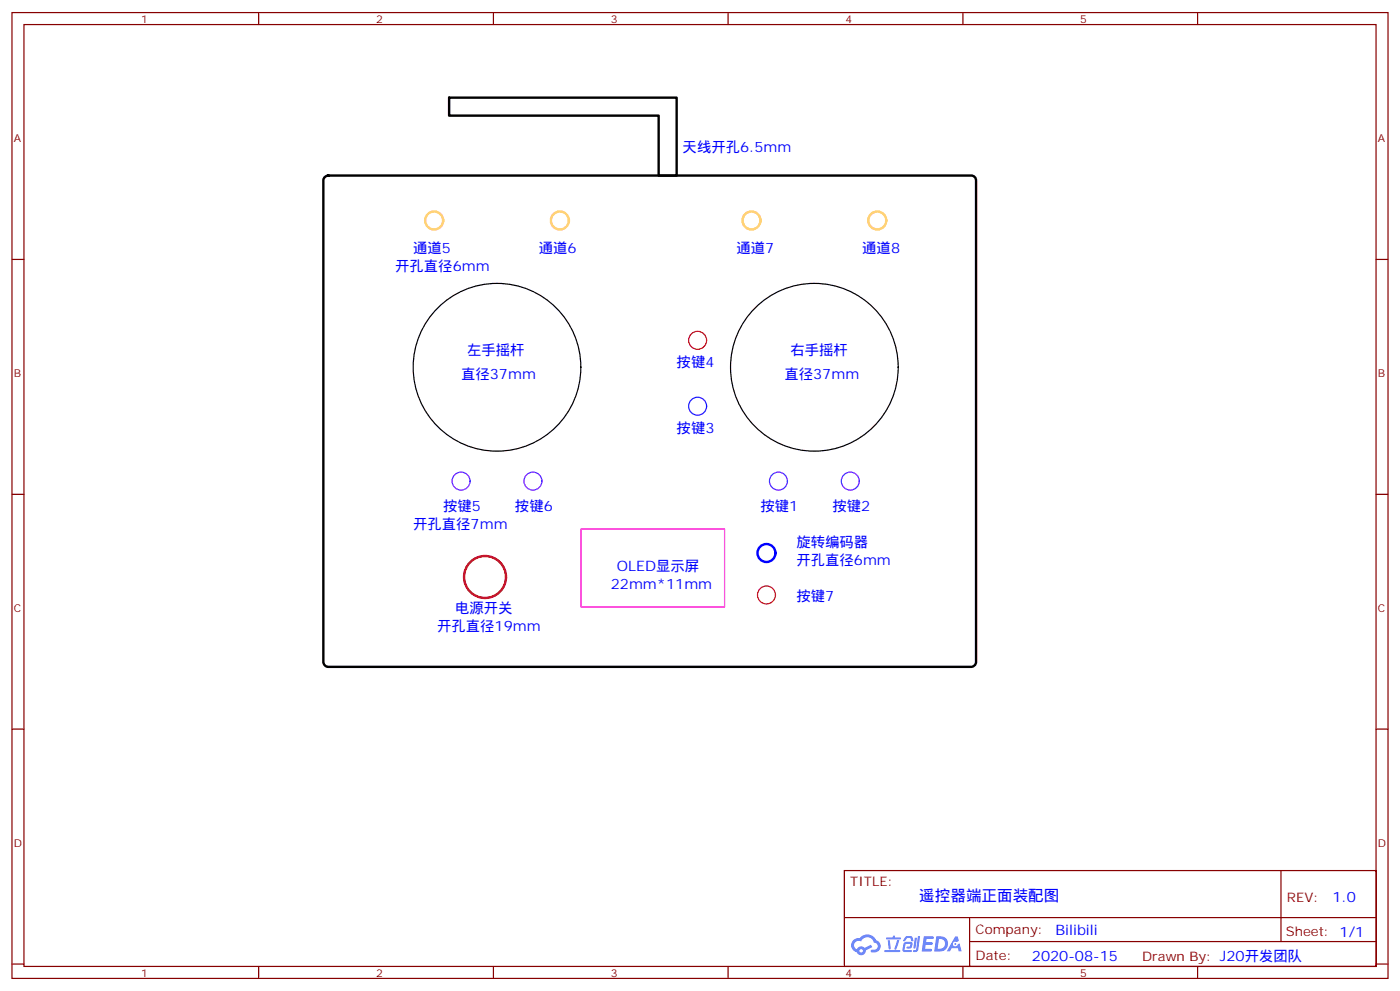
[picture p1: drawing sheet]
<svg xmlns="http://www.w3.org/2000/svg" width="412mm" height="292mm" viewBox="0 0 412 292" stroke-linecap="round" stroke-linejoin="round" font-family="sans-serif">
<g fill="none" stroke="#870000" stroke-width=".35">
<path d="M3.5 3.7h405.4v284.3h-405.4zM7.1 7.2h398.2v277.3h-398.2zM76.2 3.7v3.5M145.3 3.7v3.5M214.5 3.7v3.5M283.6 3.7v3.5M352.8 3.7v3.5M3.5 76.4h3.6M405.3 76.4h3.6M3.5 145.5h3.6M405.3 145.5h3.6M3.5 214.7h3.6"/>
<path d="M405.3 214.7h3.6M248.7 256.3h156.6v28.2h-156.6zM377.3 256.3v20.9M248.7 270.1h156.5M285.6 277.2h119.6M285.6 270.1v14.2M3.5 283.8h3.6M76.2 284.5v3.5M145.3 284.5v3.5M214.5 284.5v3.5M283.6 284.5v3.5M352.8 284.5v3.5"/>
<path d="M405.3 283.8h3.6"/>
</g>
<g fill="#5487ff">
<path d="M272.1 275.6h2.6l.3 .2-.1 .6h-2l-.1 1h1.6l.4 .4-.4 .3h-1.7l-.2 1.2 1.8 .1 .3 .3-.2 .4h-2.9z"/>
<path d="M281.4 275.7h.7l.4 1.3-.7 .3a.74 .74 0 0 0-1.1 .3 .74 .74 0 0 0 .5 1.1 .74 .74 0 0 0 .9-.7l.5-.3 .7 2.4h-.9l-.2-1h-1.9l-.5 1h-.9z"/>
<path d="M269.5 276.1h.6l-.4 2.9a.31 .31 0 0 1-.3 .3 .31 .31 0 0 1-.3-.3z"/>
<path d="M270.4 275.6h.6l-.5 4a.89 .89 0 0 1-.7 .7 .89 .89 0 0 1-.9-.3l1-.5z"/>
<path d="M266.8 275.8l.6-.2 1.2 .1 .5 1.3-.6 .1-.4-.9-1 .1a.95 .95 0 0 1-1 .8l-.1-.2z"/>
<path d="M266.4 277.5l1.8-.2a1.04 1.04 0 0 1 .6 1.1 1.04 1.04 0 0 1-.8 .9h-.7a.29 .29 0 0 1-.3-.4 .29 .29 0 0 1 .3-.2h.7l.2-.8h-1.4l-.4 1.7 1.9 .1a.29 .29 0 0 1 .3 .3 .29 .29 0 0 1-.3 .3h-2l-.4-.3 .2-2.1z"/>
<path d="M260.5 279.7h4.4a.3 .3 0 0 1 .3 .3 .3 .3 0 0 1-.3 .3h-4.3z"/>
<path d="M264.3 276.8h.6l-.5 1.6a1.02 1.02 0 0 1-.7 1.2l-.2-.3z"/>
<path d="M261.5 276.8h.6l.3 2.4-.3 .3-.3-.2z"/>
<path d="M261.1 276h1.9l.2-.5h.5l-.1 .5h1.5a.29 .29 0 0 1 .3 .3 .29 .29 0 0 1-.3 .3h-3.9z"/>
<path d="M275.8 275.6l-.6 4.5h1.4a2.27 2.27 0 0 0 2.7-2.3 2.27 2.27 0 0 0-2.7-2.2zM276.6 276.4a1.5 1.5 0 0 1 1.8 1.6 1.5 1.5 0 0 1-1.9 1.3h-.3z"/>
<path d="M251.4 276.8a2.09 2.09 0 0 0 1 3.5 1.37 1.37 0 0 0 1.5 .9 1.37 1.37 0 0 0 1.1-1.4l2-1-.5-.7-1.8 1a1.4 1.4 0 0 0-2.3 .4 1.32 1.32 0 0 1-.6-1.9 1.32 1.32 0 0 1 1.9-.4 2.02 2.02 0 0 1 2-1.3 2.02 2.02 0 0 1 1.8 1.6 1.09 1.09 0 0 1 1.1 1.4 1.09 1.09 0 0 1-1.6 .7 .41 .41 0 0 0-.5 .3 .41 .41 0 0 0 .4 .5 1.89 1.89 0 0 0 2.4-1.2 1.89 1.89 0 0 0-1.2-2.4 2.98 2.98 0 0 0-5-.6l-1 .1zM253.2 279.9a.52 .52 0 0 1 1 0 .52 .52 0 0 1-1 0z"/>
<circle cx="281.4" cy="277.9" r=".28"/>
</g>
<path d="M132.3 28.8h67v22.9h-5.3v-17.7h-61.7zM95.6 52.3l1.1-.6h189.4a1.41 1.41 0 0 1 1.4 1.4v141.8a1.51 1.51 0 0 1-1.4 1.4h-189.4a1.51 1.51 0 0 1-1.5-1.4v-141.8z" fill="none" stroke="#000" stroke-width=".71"/>
<g fill="none" stroke="#000" stroke-width=".35">
<circle cx="146.4" cy="108.1" r="24.7"/>
<circle cx="239.9" cy="108.1" r="24.7"/>
</g>
<path d="M171.1 155.8h42.3v22.9h-42.3z" fill="none" stroke="#f0f" stroke-width=".35"/>
<g fill="none" stroke="#60f" stroke-width=".35">
<circle cx="135.8" cy="141.6" r="2.65"/>
<circle cx="157" cy="141.6" r="2.65"/>
<circle cx="229.3" cy="141.6" r="2.65"/>
<circle cx="250.5" cy="141.6" r="2.65"/>
</g>
<g fill="none" stroke="#f00" stroke-width=".35">
<circle cx="205.5" cy="100.2" r="2.65"/>
<circle cx="225.8" cy="175.2" r="2.65"/>
</g>
<circle cx="205.5" cy="119.6" r="2.65" fill="none" stroke="#30f" stroke-width=".35"/>
<circle cx="225.8" cy="162.8" r="2.65" fill="none" stroke="#00f" stroke-width=".71"/>
<g fill="none" stroke="#fc6" stroke-width=".71">
<circle cx="127.9" cy="64.9" r="2.65"/>
<circle cx="164.9" cy="64.9" r="2.65"/>
<circle cx="221.4" cy="64.9" r="2.65"/>
<circle cx="258.4" cy="64.9" r="2.65"/>
</g>
<circle cx="142.9" cy="169.9" r="6.2" fill="none" stroke="#f00" stroke-width=".71"/>
<text font-size="4.6" fill="#00f" x="270.8" y="265.3">遥控器端正面装配图</text>
<g font-size="4.2" fill="#00f">
<text x="201.1" y="44.6">天线开孔6.5mm</text>
<text x="121.7" y="74.6">通道5</text>
<text x="158.7" y="74.6">通道6</text>
<text x="217" y="74.6">通道7</text>
<text x="254" y="74.6">通道8</text>
<text x="116.4" y="79.9">开孔直径6mm</text>
<text x="137.6" y="104.6">左手摇杆</text>
<text x="232.8" y="104.6">右手摇杆</text>
<text x="135.8" y="111.7">直径37mm</text>
<text x="199.3" y="108.1">按键4</text>
<text x="231.1" y="111.7">直径37mm</text>
<text x="199.3" y="127.5">按键3</text>
<text x="121.7" y="155.8">开孔直径7mm</text>
<text x="130.5" y="150.5">按键5</text>
<text x="151.7" y="150.5">按键6</text>
<text x="224" y="150.5">按键1</text>
<text x="245.2" y="150.5">按键2</text>
<text x="234.6" y="161">旋转编码器</text>
<text x="234.6" y="166.3">开孔直径6mm</text>
<text x="179.9" y="173.4">22mm*11mm</text>
<text x="181.7" y="168.1">OLED显示屏</text>
<text x="234.6" y="176.9">按键7</text>
<text x="128.8" y="185.7">开孔直径19mm</text>
<text x="134.1" y="180.4">电源开关</text>
<text x="392.5" y="265.6">1.0</text>
<text x="310.9" y="275.1">Bilibili</text>
<text x="304" y="282.9">2020-08-15</text>
</g>
<g font-size="3.9" fill="#800">
<text x="250.5" y="260.9">TITLE:</text>
<text x="379.1" y="265.6">REV:</text>
<text x="287.4" y="275.1">Company:</text>
<text x="378.7" y="275.7">Sheet: 1/1</text>
<text x="287.4" y="282.8">Date:</text>
<text x="336.4" y="282.8">Drawn By: J20开发团队</text>
</g>
<g font-size="3.2" fill="#800">
<text x="41.6" y="6.7">1</text>
<text x="110.8" y="6.7">2</text>
<text x="179.9" y="6.7">3</text>
<text x="249.1" y="6.7">4</text>
<text x="318.2" y="6.7">5</text>
<text x="4.1" y="41.8">A</text>
<text x="405.9" y="41.8">A</text>
<text x="4.1" y="110.9">B</text>
<text x="405.9" y="110.9">B</text>
<text x="4.1" y="180.1">C</text>
<text x="405.9" y="180.1">C</text>
<text x="4.1" y="249.2">D</text>
<text x="405.9" y="249.2">D</text>
<text x="41.6" y="287.5">1</text>
<text x="110.8" y="287.5">2</text>
<text x="179.9" y="287.5">3</text>
<text x="249.1" y="287.5">4</text>
<text x="318.2" y="287.5">5</text>
</g>
</svg>
